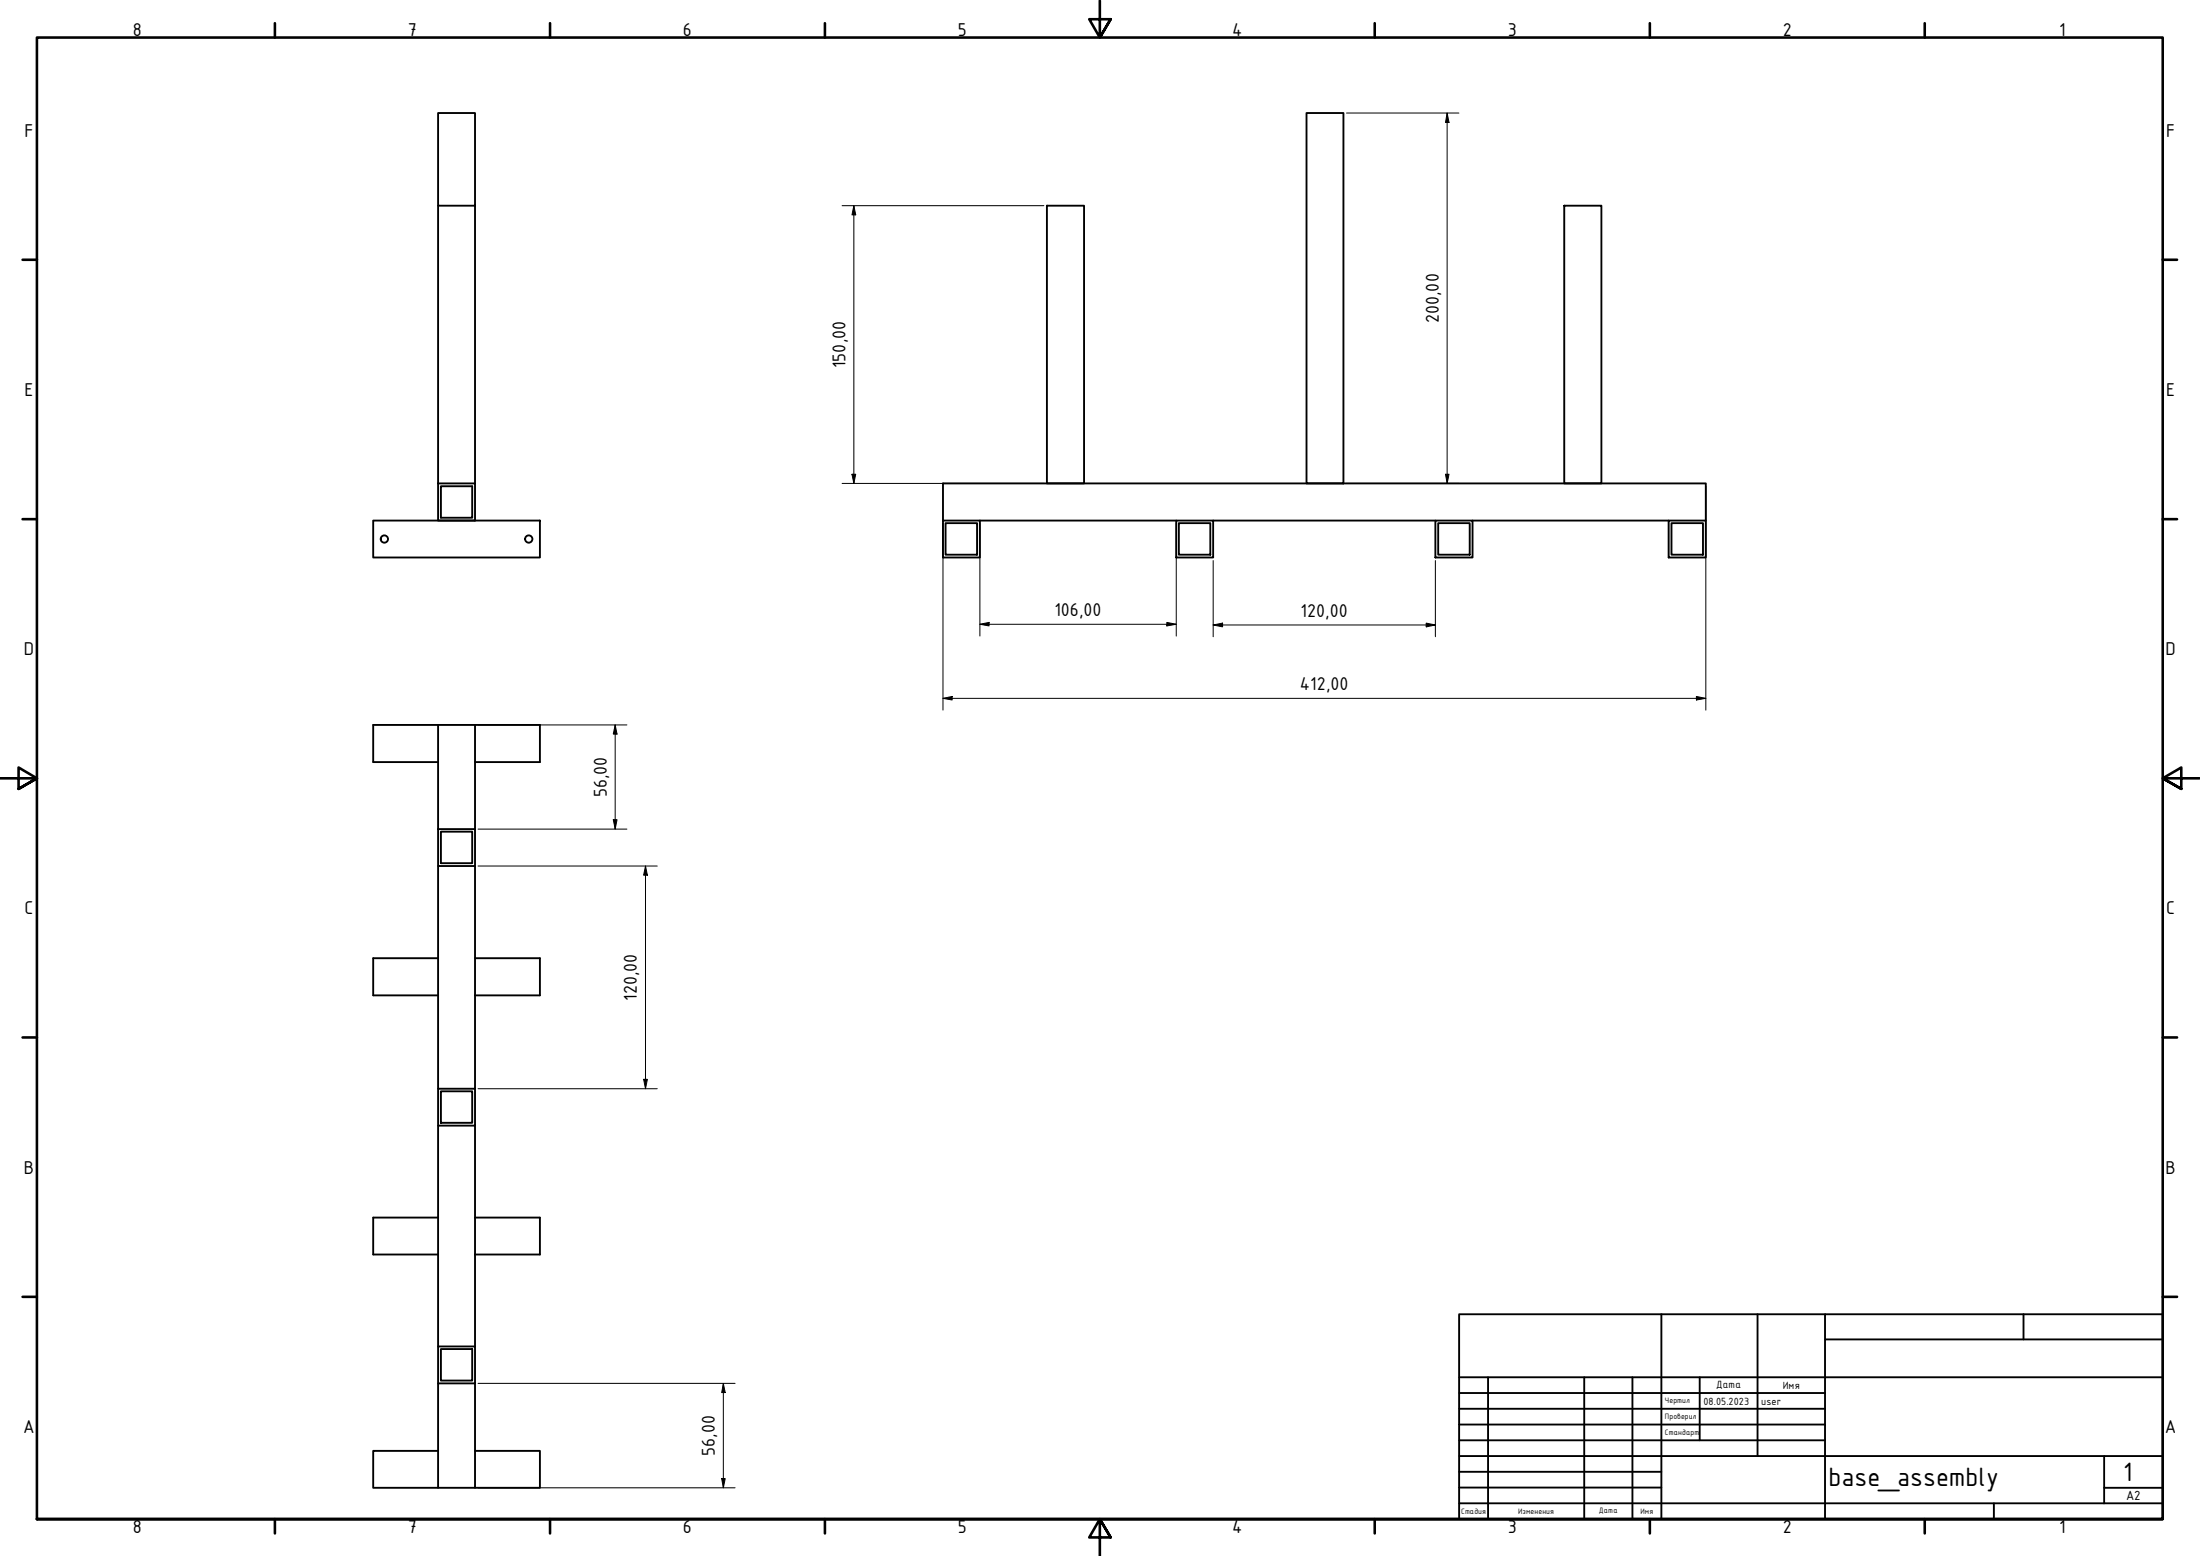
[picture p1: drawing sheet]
<svg xmlns="http://www.w3.org/2000/svg" width="594mm" height="420mm" viewBox="0 0 594 420" stroke-linecap="round" stroke-linejoin="round" font-family="sans-serif">
<g fill="none" stroke="#000" stroke-width=".51">
<path d="M352.8 30.5h10v100h-10zM118.3 55.5v75M128.3 55.5v-25h-10v25h10v75M282.7 55.5h10v75h-10zM422.4 55.5h10v75h-10zM118.3 130.5h10v10.1h-10zM119.1 131.3h8.4v8.5h-8.4zM100.8 140.6h45v9.9h-45zM254.6 140.6v-10.1h206v10.1M254.6 140.6h10v9.9h-10zM255.3 141.3h8.5v8.5h-8.5zM264.6 140.6h53"/>
<path d="M317.6 140.6h10v9.9h-10zM318.3 141.3h8.5v8.5h-8.5zM327.6 140.6h60M387.6 140.6h10v9.9h-10zM388.4 141.3h8.5v8.5h-8.5zM397.6 140.6h53M450.6 140.6h10v9.9h-10zM451.4 141.3h8.5v8.5h-8.5zM118.3 195.7h10v28.2M118.3 195.7v28.2M118.3 195.7h-17.5v10.1h17.5M128.3 195.7h17.5v10.1h-17.5"/>
<path d="M118.3 223.9h10v9.9h-10zM118.3 233.8v60.2M119.1 224.6h8.4v8.5h-8.4zM128.3 233.8v60.2M118.3 258.7h-17.5v10.1h17.5M128.3 258.7h17.5v10.1h-17.5M118.3 294h10v10h-10zM119.1 294.7h8.4v8.5h-8.4zM118.3 304v59.6M128.3 304v59.6M118.3 328.8h-17.5v10h17.5M128.3 328.8h17.5v10h-17.5"/>
<path d="M118.3 363.6h10v9.9h-10zM118.3 373.5v28.2M119.1 364.3h8.4v8.5h-8.4zM128.3 373.5v28.2M118.3 391.8h-17.5v9.9h45v-9.9h-17.5"/>
<circle cx="103.8" cy="145.6" r=".98"/>
<circle cx="142.8" cy="145.6" r=".98"/>
</g>
<g fill="none" stroke="#000" stroke-width=".7">
<path d="M74.2 6.3v3.8M148.5 6.3v3.8M222.8 6.3v3.8M297 .2v9.9l-2.9-4.9h5.8l-2.9 4.9 2.9-4.9M371.2 6.3v3.8M445.5 6.3v3.8M519.7 6.3v3.8M6.1 70.1h3.9M584 70.1h3.9M6.1 140.2h3.9M584 140.2h3.9M0 210.2h10l-5-3v5.8l5-2.8-5 2.8"/>
<path d="M594 210.2h-10l5-3v5.8l-5-2.8 5 2.8M6.1 280.1h3.9M584 280.1h3.9M6.1 350.2h3.9M584 350.2h3.9M10 410.2v-400.1h574v400.1h-574h574M74.2 410.2v3.9M148.5 410.2v3.9M222.8 410.2v3.9M299.9 415.1l-2.9-4.9 2.9 4.9h-5.8l2.9-4.9v10M371.2 410.2v3.9M445.5 410.2v3.9"/>
<path d="M519.7 410.2v3.9"/>
</g>
<g fill="none" stroke="#000" stroke-width=".51">
<path d="M394 354.9h190v55.3h-190zM448.6 354.9v55.3M474.6 354.9v38.3M492.8 354.9v55.3M546.4 354.9v6.8M394 376.2h98.8M394 371.9h190M401.8 371.9v38.3M427.8 371.9v38.3M440.8 371.9v38.3M459 371.9v17M492.8 361.7h91.2"/>
<path d="M394 380.4h98.8M394 384.7h98.8M394 388.9h98.8M394 393.2h190M394 397.4h54.6M568.2 393.2v12.7M394 405.9h190M394 401.7h54.6M538.4 405.9v4.3M568.2 401.7h15.8"/>
</g>
<g fill="none" stroke="#000" stroke-width=".27">
<path d="M363.6 30.5h30.4M390.8 30.5l.5 2.6h-1zM390.8 30.5v100M227.4 55.5h54.5M230.6 55.5l.5 2.5h-1zM230.6 55.5v75M227.4 130.5h54.5M230.1 128.1h1l-.5 2.4zM363.6 130.5h30.4M390.3 128.1h1l-.5 2.4zM460.6 131.4v60.3M254.6 141.3v50.4"/>
<path d="M264.6 141.3v30.4M317.6 141.3v30.4M327.6 151.4v20.5M387.6 151.4v20.5M264.6 168.6l2.5-.5v.9zM264.6 168.6h53M315.1 168.1l2.5 .5-2.5 .4zM327.6 168.8l2.5-.5v1zM327.6 168.8h60M385.1 168.3l2.5 .5-2.5 .5zM129.1 195.7h40.2M166.1 195.7l.5 2.5h-1z"/>
<path d="M166.1 195.7v28.2M254.6 188.6l2.5-.5v.9zM254.6 188.6h206M458.1 188.1l2.5 .5-2.5 .4zM129.1 223.9h40.2M129.1 233.8h48.4M165.6 221.3h1l-.5 2.6zM174.3 233.8l.5 2.5h-1zM174.3 233.8v60.2M129.1 294h48.4M173.8 291.4h1l-.5 2.6zM129.1 373.5h69.4"/>
<path d="M195.3 373.5l.5 2.5h-.9zM195.3 373.5v28.2M194.9 399.3h.9l-.5 2.4zM129.1 401.7h69.4"/>
</g>
<g fill="#000">
<path d="M390.8 30.5l.5 2.6h-1zM230.6 55.5l.5 2.5h-1zM230.1 128.1h1l-.5 2.4zM390.3 128.1h1l-.5 2.4zM264.6 168.6l2.5-.5v.9zM315.1 168.1l2.5 .5-2.5 .4zM327.6 168.8l2.5-.5v1zM385.1 168.3l2.5 .5-2.5 .5zM166.1 195.7l.5 2.5h-1zM254.6 188.6l2.5-.5v.9zM458.1 188.1l2.5 .5-2.5 .4zM165.6 221.3h1l-.5 2.6z"/>
<path d="M174.3 233.8l.5 2.5h-1zM173.8 291.4h1l-.5 2.6zM195.3 373.5l.5 2.5h-.9zM194.9 399.3h.9l-.5 2.4z"/>
</g>
<g font-size="7.7">
<text x="493.8" y="401.3">base_assembly</text>
<text x="573.3" y="400">1</text>
</g>
<g font-size="5.4">
<text x="35.9" y="9.8">8</text>
<text x="110.2" y="9.8">7</text>
<text x="184.4" y="9.8">6</text>
<text x="258.6" y="9.8">5</text>
<text x="332.7" y="9.8">4</text>
<text x="407.2" y="9.8">3</text>
<text x="481.4" y="9.8">2</text>
<text x="556" y="9.8">1</text>
<text x="6.6" y="36.9">F</text>
<text x="584.9" y="36.9">F</text>
<text x="388.5" y="87.3" transform="rotate(-90 388.5 87.3)">200,00</text>
<text x="228.3" y="99.4" transform="rotate(-90 228.3 99.4)">150,00</text>
<text x="6.6" y="106.9">E</text>
<text x="584.9" y="106.9">E</text>
<text x="284.7" y="166.2">106,00</text>
<text x="351.2" y="166.5">120,00</text>
<text x="6.5" y="176.9">D</text>
<text x="584.8" y="176.9">D</text>
<text x="351" y="186.2">412,00</text>
<text x="163.8" y="215.3" transform="rotate(-90 163.8 215.3)">56,00</text>
<text x="6.6" y="246.9">C</text>
<text x="584.9" y="246.9">C</text>
<text x="172" y="270.3" transform="rotate(-90 172 270.3)">120,00</text>
<text x="6.5" y="316.9">B</text>
<text x="584.8" y="316.9">B</text>
<text x="6.3" y="386.9">A</text>
<text x="584.6" y="386.9">A</text>
<text x="193" y="393.2" transform="rotate(-90 193 393.2)">56,00</text>
<text x="35.9" y="414.1">8</text>
<text x="110.2" y="414.1">7</text>
<text x="184.4" y="414.1">6</text>
<text x="258.6" y="414.1">5</text>
<text x="332.7" y="414.1">4</text>
<text x="407.2" y="414.1">3</text>
<text x="481.4" y="414.1">2</text>
<text x="556" y="414.1">1</text>
</g>
<text font-size="3.9" x="574.1" y="405.1">A2</text>
<g font-size="3">
<text x="463.4" y="374.9">Дата</text>
<text x="481.4" y="375.1">Имя</text>
<text x="460" y="379.4">08.05.2023</text>
<text x="475.6" y="379.4">user</text>
</g>
<g font-size="2.3">
<text x="449.6" y="378.9">Чертил</text>
<text x="449.6" y="383.2">Проверил</text>
<text x="449.6" y="387.5">Стандарт</text>
<text x="394.5" y="408.8">Стадия</text>
<text x="410" y="408.8">Изменения</text>
<text x="431.7" y="408.7">Дата</text>
<text x="443" y="408.8">Имя</text>
</g>
</svg>
